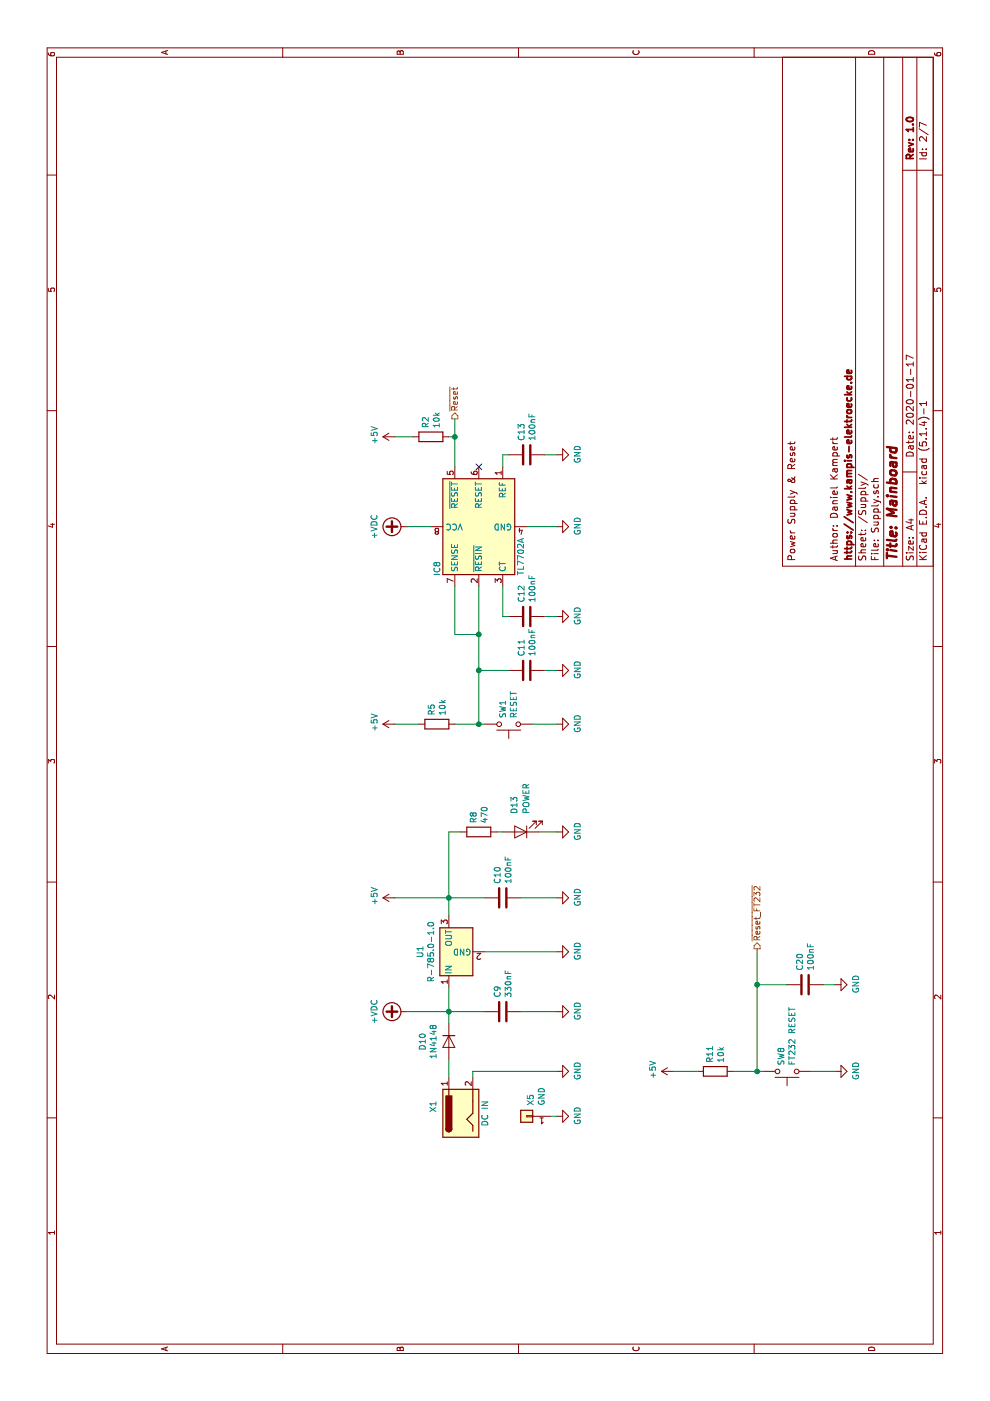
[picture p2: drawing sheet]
EESchema Schematic File Version 4
LIBS:Mainboard-cache
EELAYER 30 0
EELAYER END
$Descr A4 11693 8268
encoding utf-8
Sheet 2 7
Title "Mainboard"
Date "2020-01-17"
Rev "1.0"
Comp "https://www.kampis-elektroecke.de"
Comment1 "Author: Daniel Kampert"
Comment2 ""
Comment3 ""
Comment4 "Power Supply, Reset & Clock"
$EndDescr
Wire Wire Line
	2375 4600 2375 4650
$Comp
L power:GND #PWR?
U 1 1
P 2375 4650
AR Path="/5E234E9F" Ref="#PWR?"  Part="1" 
AR Path="/5E9728CC/5E234E9F" Ref="#PWR057"  Part="1" 
F 0 "#PWR057" H 2375 4400 50  0001 C CNN
F 1 "GND" H 2380 4477 50  0000 C CNN
F 2 "" H 2375 4650 50  0001 C CNN
F 3 "" H 2375 4650 50  0001 C CNN
	1    2375 4650
	1    0    0    -1  
$EndComp
$Comp
L Connector_Generic:Conn_01x01 X5
U 1 1
P 2375 4400
F 0 "X5" V 2339 4312 50  0000 R CNN
F 1 "GND" V 2248 4312 50  0000 R CNN
F 2 "Connector_PinHeader_2.54mm:PinHeader_1x01_P2.54mm_Vertical" H 2375 4400 50  0001 C CNN
F 3 "https://www.amphenol-icc.com/media/wysiwyg/files/documentation/datasheet/boardwiretoboard/bwb_bergstik.pdf?__cf_chl_jschl_tk__=452db2927a90b7621e6005e749e97c9b1b1d846b-1579209827-0-Ad1DhCKMv6JVOJdCLB9KBV7R7e2m_NtQsv-BXGx6QN1IzmC9RKjxPTzbOLm1dydfelo1UN0Kvqa-DMytkZhQO7loofdBd4U3RukRoJg-4qroBsLTUjwW5lj6UDVNGY2cfRIp1yuGwIgfCW6pmyPf_esOyLGwd58cLCGGj25zN9zbWU84A319v2wCySNDiO_KjuuDW8IT_VftqA6uxBoGfsqQCKmO9l45TE9R5tlU5-VBRfE2jTtVHF4j2AbWzbyVBvfbeqsyvTISD_e8RCHibCPIsNbx5U4xAlQ_jGEgvkPhgwKSXIMiRFIW-ozP3n-_IpfYxR_SQQ0jfVW2huZs5XGzNja652GGq5o87An9yTVFtuisDwFWpKHu9CFkR8yu80HF2q2DikOaV1USs4AEQs-RAlZKA3Lmd7oX_wNFNXGa" H 2375 4400 50  0001 C CNN
F 4 "Amphenol FCI" H 2375 4400 50  0001 C CNN "Mfr."
F 5 "68001-400HLF" H 2375 4400 50  0001 C CNN "Mfr. No."
F 6 "649-68001-400HLF" H 2375 4400 50  0001 C CNN "Mouser"
	1    2375 4400
	0    -1   -1   0   
$EndComp
Text HLabel 3775 6325 2    50   Output ~ 0
~Reset_FT232
Wire Wire Line
	3475 6325 3475 6575
Connection ~ 3475 6325
Wire Wire Line
	2750 6325 3475 6325
$Comp
L Switch:SW_Push SW?
U 1 1
P 2750 6575
AR Path="/5E27BBF0" Ref="SW?"  Part="1" 
AR Path="/5E9728CC/5E27BBF0" Ref="SW8"  Part="1" 
AR Path="/5E9064F2/5E27BBF0" Ref="SW?"  Part="1" 
F 0 "SW8" V 2796 6527 50  0000 R CNN
F 1 "FT232 RESET" V 2705 6527 50  0000 R CNN
F 2 "Button_Switch_THT:SW_PUSH_6mm_H4.3mm" H 2750 6775 50  0001 C CNN
F 3 "https://www.te.com/commerce/DocumentDelivery/DDEController?Action=showdoc&DocId=Customer+Drawing%7F1825910%7FC10%7Fpdf%7FEnglish%7FENG_CD_1825910_C10.pdf%7F2-1825910-7" H 2750 6775 50  0001 C CNN
F 4 "TE Connectivity / Alcoswitch" H 2750 6575 50  0001 C CNN "Mfr."
F 5 "2-1825910-7" H 2750 6575 50  0001 C CNN "Mfr. No."
F 6 "506-2-1825910-7" H 2750 6575 50  0001 C CNN "Mouser"
	1    2750 6575
	0    -1   -1   0   
$EndComp
Wire Wire Line
	3475 6875 3475 6975
$Comp
L power:GND #PWR?
U 1 1
P 3475 6975
AR Path="/5E27BBE6" Ref="#PWR?"  Part="1" 
AR Path="/5E9728CC/5E27BBE6" Ref="#PWR048"  Part="1" 
AR Path="/5E9064F2/5E27BBE6" Ref="#PWR?"  Part="1" 
F 0 "#PWR048" H 3475 6725 50  0001 C CNN
F 1 "GND" H 3480 6802 50  0000 C CNN
F 2 "" H 3475 6975 50  0001 C CNN
F 3 "" H 3475 6975 50  0001 C CNN
	1    3475 6975
	1    0    0    -1  
$EndComp
$Comp
L Device:C C?
U 1 1
P 3475 6725
AR Path="/5E27BBE0" Ref="C?"  Part="1" 
AR Path="/5E9728CC/5E27BBE0" Ref="C20"  Part="1" 
AR Path="/5E9064F2/5E27BBE0" Ref="C?"  Part="1" 
F 0 "C20" H 3590 6771 50  0000 L CNN
F 1 "100nF" H 3590 6680 50  0000 L CNN
F 2 "Capacitor_THT:C_Rect_L4.0mm_W2.5mm_P2.50mm" H 3513 6575 50  0001 C CNN
F 3 "https://www.mouser.de/datasheet/2/400/eadmlcc_halogenfree_fa150_en-890480.pdf" H 3475 6725 50  0001 C CNN
F 4 "TDK" H 3475 6725 50  0001 C CNN "Mfr."
F 5 "FA18X8R1H104KRU06" H 3475 6725 50  0001 C CNN "Mfr. No."
F 6 "810-FA18X8R1H104KRU6" H 3475 6725 50  0001 C CNN "Mouser"
	1    3475 6725
	1    0    0    -1  
$EndComp
Wire Wire Line
	3475 6325 3775 6325
Wire Wire Line
	2750 6775 2750 6975
Wire Wire Line
	2750 6325 2750 6375
Connection ~ 2750 6325
Wire Wire Line
	2750 6125 2750 6325
$Comp
L power:GND #PWR?
U 1 1
P 2750 6975
AR Path="/5E27BBD2" Ref="#PWR?"  Part="1" 
AR Path="/5E9728CC/5E27BBD2" Ref="#PWR032"  Part="1" 
AR Path="/5E9064F2/5E27BBD2" Ref="#PWR?"  Part="1" 
F 0 "#PWR032" H 2750 6725 50  0001 C CNN
F 1 "GND" H 2755 6802 50  0000 C CNN
F 2 "" H 2750 6975 50  0001 C CNN
F 3 "" H 2750 6975 50  0001 C CNN
	1    2750 6975
	1    0    0    -1  
$EndComp
Wire Wire Line
	2750 5625 2750 5825
$Comp
L power:+5V #PWR?
U 1 1
P 2750 5625
AR Path="/5E27BBCB" Ref="#PWR?"  Part="1" 
AR Path="/5E9728CC/5E27BBCB" Ref="#PWR025"  Part="1" 
AR Path="/5E9064F2/5E27BBCB" Ref="#PWR?"  Part="1" 
F 0 "#PWR025" H 2750 5475 50  0001 C CNN
F 1 "+5V" H 2765 5798 50  0000 C CNN
F 2 "" H 2750 5625 50  0001 C CNN
F 3 "" H 2750 5625 50  0001 C CNN
	1    2750 5625
	1    0    0    -1  
$EndComp
$Comp
L Device:R R?
U 1 1
P 2750 5975
AR Path="/5E27BBC5" Ref="R?"  Part="1" 
AR Path="/5E9728CC/5E27BBC5" Ref="R11"  Part="1" 
AR Path="/5E9064F2/5E27BBC5" Ref="R?"  Part="1" 
F 0 "R11" H 2820 6021 50  0000 L CNN
F 1 "10k" H 2820 5930 50  0000 L CNN
F 2 "Resistor_THT:R_Axial_DIN0207_L6.3mm_D2.5mm_P7.62mm_Horizontal" V 2680 5975 50  0001 C CNN
F 3 "https://www.mouser.de/datasheet/2/447/Yageo%20LR_MFP_2013-594635.pdf" H 2750 5975 50  0001 C CNN
F 4 "Yageo" H 2750 5975 50  0001 C CNN "Mfr."
F 5 "MFP-25BRD52-10K" H 2750 5975 50  0001 C CNN "Mfr. No."
F 6 "603-MFP-25BRD52-10K" H 2750 5975 50  0001 C CNN "Mouser"
	1    2750 5975
	1    0    0    -1  
$EndComp
Wire Wire Line
	4750 3750 4750 3850
Wire Wire Line
	4200 3750 4750 3750
Wire Wire Line
	4200 3300 4200 3750
Wire Wire Line
	8050 3800 8200 3800
Connection ~ 8050 3800
Wire Wire Line
	8050 3750 8050 3800
Wire Wire Line
	8050 3300 8050 3450
$Comp
L power:+5V #PWR?
U 1 1
P 8050 3300
AR Path="/5DC3430D" Ref="#PWR?"  Part="1" 
AR Path="/5E9728CC/5DC3430D" Ref="#PWR067"  Part="1" 
F 0 "#PWR067" H 8050 3150 50  0001 C CNN
F 1 "+5V" H 8065 3473 50  0000 C CNN
F 2 "" H 8050 3300 50  0001 C CNN
F 3 "" H 8050 3300 50  0001 C CNN
	1    8050 3300
	1    0    0    -1  
$EndComp
$Comp
L Device:R R?
U 1 1
P 8050 3600
AR Path="/5DC34307" Ref="R?"  Part="1" 
AR Path="/5E9728CC/5DC34307" Ref="R2"  Part="1" 
F 0 "R2" H 8120 3646 50  0000 L CNN
F 1 "10k" H 8120 3555 50  0000 L CNN
F 2 "Resistor_THT:R_Axial_DIN0207_L6.3mm_D2.5mm_P7.62mm_Horizontal" V 7980 3600 50  0001 C CNN
F 3 "https://www.mouser.de/datasheet/2/447/Yageo%20LR_MFP_2013-594635.pdf" H 8050 3600 50  0001 C CNN
F 4 "Yageo" H 8050 3600 50  0001 C CNN "Mfr."
F 5 "MFP-25BRD52-10K" H 8050 3600 50  0001 C CNN "Mfr. No."
F 6 "603-MFP-25BRD52-10K" H 8050 3600 50  0001 C CNN "Mouser"
	1    8050 3600
	1    0    0    -1  
$EndComp
$Comp
L Wuerth:ConBarrel X1
U 1 1
P 2400 3850
F 0 "X1" H 2457 4083 50  0000 C CNN
F 1 "DC IN" H 2400 3650 50  0000 C CNN
F 2 "Connector_Custom:BarrelJack_Wuerth_6941xx301002" H 2450 3810 50  0001 C CNN
F 3 "https://katalog.we-online.de/em/datasheet/6941xx301002.pdf" H 2450 3810 50  0001 C CNN
F 4 "Wurth Elektronik" H 2400 3850 50  0001 C CNN "Mfr."
F 5 "694106301002" H 2400 3850 50  0001 C CNN "Mfr. No."
F 6 "710-694106301002" H 2400 3850 50  0001 C CNN "Mouser"
	1    2400 3850
	1    0    0    -1  
$EndComp
Wire Wire Line
	4750 4650 4750 4500
$Comp
L power:GND #PWR?
U 1 1
P 4750 4650
AR Path="/5D9EC35B" Ref="#PWR?"  Part="1" 
AR Path="/5E9728CC/5D9EC35B" Ref="#PWR056"  Part="1" 
F 0 "#PWR056" H 4750 4400 50  0001 C CNN
F 1 "GND" H 4755 4477 50  0000 C CNN
F 2 "" H 4750 4650 50  0001 C CNN
F 3 "" H 4750 4650 50  0001 C CNN
	1    4750 4650
	1    0    0    -1  
$EndComp
Wire Wire Line
	4750 4150 4750 4200
$Comp
L Device:R R?
U 1 1
P 4750 4000
AR Path="/5D9EA844" Ref="R?"  Part="1" 
AR Path="/5E9728CC/5D9EA844" Ref="R8"  Part="1" 
F 0 "R8" H 4820 4046 50  0000 L CNN
F 1 "470" H 4820 3955 50  0000 L CNN
F 2 "Resistor_THT:R_Axial_DIN0207_L6.3mm_D2.5mm_P7.62mm_Horizontal" V 4680 4000 50  0001 C CNN
F 3 "https://www.mouser.de/datasheet/2/447/Yageo%20LR_MFP_2013-594635.pdf" H 4750 4000 50  0001 C CNN
F 4 "Yageo" H 4750 4000 50  0001 C CNN "Mfr."
F 5 "MFP-25BRD52-470R" H 4750 4000 50  0001 C CNN "Mfr. No."
F 6 "603-MFP-25BRD52-470R" H 4750 4000 50  0001 C CNN "Mouser"
	1    4750 4000
	1    0    0    -1  
$EndComp
$Comp
L Device:LED D?
U 1 1
P 4750 4350
AR Path="/5D9EA3B0" Ref="D?"  Part="1" 
AR Path="/5EB09E21/5D9EA3B0" Ref="D?"  Part="1" 
AR Path="/5EC67F7B/5D9EA3B0" Ref="D?"  Part="1" 
AR Path="/5E9728CC/5D9EA3B0" Ref="D13"  Part="1" 
F 0 "D13" V 4800 4200 50  0000 R CNN
F 1 "POWER" V 4700 4200 50  0000 R CNN
F 2 "LED_THT:LED_D5.0mm" H 4750 4350 50  0001 C CNN
F 3 "https://www.mouser.de/datasheet/2/90/C503B_RAS_RAN_AAS_AAN_RBS_RBN_ABS_ABN_RCS_RCN_ACS_-269115.pdf" H 4750 4350 50  0001 C CNN
F 4 "Cree Inc." H 4750 4350 50  0001 C CNN "Mfr."
F 5 "C503B-RAN-CZ0C0AA1" H 4750 4350 50  0001 C CNN "Mfr. No."
F 6 "941-C503BRANCZ0C0AA1" H 4750 4350 50  0001 C CNN "Mouser"
	1    4750 4350
	0    -1   -1   0   
$EndComp
Wire Wire Line
	2750 3950 2750 4650
NoConn ~ 7800 4000
Text HLabel 8200 3800 2    50   Output ~ 0
~Reset
$Comp
L Power_Supervisor:TL7702B IC?
U 1 1
P 7300 4000
AR Path="/5E9AA51D" Ref="IC?"  Part="1" 
AR Path="/5E9728CC/5E9AA51D" Ref="IC8"  Part="1" 
F 0 "IC8" H 6950 4350 50  0000 C CNN
F 1 "TL7702A" H 7050 3650 50  0000 C CNN
F 2 "Package_DIP:DIP-8_W7.62mm_LongPads" H 7300 4000 50  0001 C CNN
F 3 "http://www.ti.com.cn/cn/lit/ds/symlink/tl7705b.pdf" H 7300 4000 50  0001 C CNN
F 4 "Texas Instruments" H 7300 4000 50  0001 C CNN "Mfr."
F 5 "TL7702ACP" H 7300 4000 50  0001 C CNN "Mfr. No."
F 6 "595-TL7702ACP" H 7300 4000 50  0001 C CNN "Mouser"
	1    7300 4000
	1    0    0    -1  
$EndComp
Wire Wire Line
	7800 3800 8050 3800
Wire Wire Line
	6400 4000 6800 4000
Connection ~ 6400 4000
Wire Wire Line
	6100 4000 6400 4000
Wire Wire Line
	6400 3800 6400 4000
Wire Wire Line
	6800 3800 6400 3800
Wire Wire Line
	7900 4200 7800 4200
Wire Wire Line
	7900 4250 7900 4200
Wire Wire Line
	7900 4650 7900 4550
$Comp
L power:GND #PWR?
U 1 1
P 7900 4650
AR Path="/5E9AA50B" Ref="#PWR?"  Part="1" 
AR Path="/5E9728CC/5E9AA50B" Ref="#PWR046"  Part="1" 
F 0 "#PWR046" H 7900 4400 50  0001 C CNN
F 1 "GND" H 7905 4477 50  0000 C CNN
F 2 "" H 7900 4650 50  0001 C CNN
F 3 "" H 7900 4650 50  0001 C CNN
	1    7900 4650
	1    0    0    -1  
$EndComp
$Comp
L Device:C C?
U 1 1
P 7900 4400
AR Path="/5E9AA505" Ref="C?"  Part="1" 
AR Path="/5E9728CC/5E9AA505" Ref="C13"  Part="1" 
F 0 "C13" H 8015 4446 50  0000 L CNN
F 1 "100nF" H 8015 4355 50  0000 L CNN
F 2 "Capacitor_THT:C_Rect_L4.0mm_W2.5mm_P2.50mm" H 7938 4250 50  0001 C CNN
F 3 "https://www.mouser.de/datasheet/2/400/eadmlcc_halogenfree_fa150_en-890480.pdf" H 7900 4400 50  0001 C CNN
F 4 "TDK" H 7900 4400 50  0001 C CNN "Mfr."
F 5 "FA18X8R1H104KRU06" H 7900 4400 50  0001 C CNN "Mfr. No."
F 6 "810-FA18X8R1H104KRU6" H 7900 4400 50  0001 C CNN "Mouser"
	1    7900 4400
	1    0    0    -1  
$EndComp
Wire Wire Line
	6550 4200 6550 4250
Wire Wire Line
	6800 4200 6550 4200
Wire Wire Line
	6550 4550 6550 4650
$Comp
L power:GND #PWR?
U 1 1
P 6550 4650
AR Path="/5E9AA4FC" Ref="#PWR?"  Part="1" 
AR Path="/5E9728CC/5E9AA4FC" Ref="#PWR043"  Part="1" 
F 0 "#PWR043" H 6550 4400 50  0001 C CNN
F 1 "GND" H 6555 4477 50  0000 C CNN
F 2 "" H 6550 4650 50  0001 C CNN
F 3 "" H 6550 4650 50  0001 C CNN
	1    6550 4650
	1    0    0    -1  
$EndComp
$Comp
L Device:C C?
U 1 1
P 6550 4400
AR Path="/5E9AA4F6" Ref="C?"  Part="1" 
AR Path="/5E9728CC/5E9AA4F6" Ref="C12"  Part="1" 
F 0 "C12" H 6665 4446 50  0000 L CNN
F 1 "100nF" H 6665 4355 50  0000 L CNN
F 2 "Capacitor_THT:C_Rect_L4.0mm_W2.5mm_P2.50mm" H 6588 4250 50  0001 C CNN
F 3 "https://www.mouser.de/datasheet/2/400/eadmlcc_halogenfree_fa150_en-890480.pdf" H 6550 4400 50  0001 C CNN
F 4 "TDK" H 6550 4400 50  0001 C CNN "Mfr."
F 5 "FA18X8R1H104KRU06" H 6550 4400 50  0001 C CNN "Mfr. No."
F 6 "810-FA18X8R1H104KRU6" H 6550 4400 50  0001 C CNN "Mouser"
	1    6550 4400
	1    0    0    -1  
$EndComp
Wire Wire Line
	7300 3400 7300 3600
Wire Wire Line
	7300 4400 7300 4650
$Comp
L power:GND #PWR?
U 1 1
P 7300 4650
AR Path="/5E9AA4EE" Ref="#PWR?"  Part="1" 
AR Path="/5E9728CC/5E9AA4EE" Ref="#PWR045"  Part="1" 
F 0 "#PWR045" H 7300 4400 50  0001 C CNN
F 1 "GND" H 7305 4477 50  0000 C CNN
F 2 "" H 7300 4650 50  0001 C CNN
F 3 "" H 7300 4650 50  0001 C CNN
	1    7300 4650
	1    0    0    -1  
$EndComp
$Comp
L power:+VDC #PWR?
U 1 1
P 7300 3400
AR Path="/5E9AA4E8" Ref="#PWR?"  Part="1" 
AR Path="/5E9728CC/5E9AA4E8" Ref="#PWR044"  Part="1" 
F 0 "#PWR044" H 7300 3300 50  0001 C CNN
F 1 "+VDC" H 7300 3675 50  0000 C CNN
F 2 "" H 7300 3400 50  0001 C CNN
F 3 "" H 7300 3400 50  0001 C CNN
	1    7300 3400
	1    0    0    -1  
$EndComp
Wire Wire Line
	3250 3400 3250 3750
$Comp
L power:+VDC #PWR?
U 1 1
P 3250 3400
AR Path="/5E9AA4E1" Ref="#PWR?"  Part="1" 
AR Path="/5E9728CC/5E9AA4E1" Ref="#PWR035"  Part="1" 
F 0 "#PWR035" H 3250 3300 50  0001 C CNN
F 1 "+VDC" H 3250 3675 50  0000 C CNN
F 2 "" H 3250 3400 50  0001 C CNN
F 3 "" H 3250 3400 50  0001 C CNN
	1    3250 3400
	1    0    0    -1  
$EndComp
$Comp
L Regulator_Switching:R-785.0-1.0 U?
U 1 1
P 3750 3750
AR Path="/5E9AA4DB" Ref="U?"  Part="1" 
AR Path="/5E9728CC/5E9AA4DB" Ref="U1"  Part="1" 
F 0 "U1" H 3750 3992 50  0000 C CNN
F 1 "R-785.0-1.0" H 3750 3901 50  0000 C CNN
F 2 "Converter_DCDC:Converter_DCDC_RECOM_R-78E-0.5_THT" H 3800 3500 50  0001 L CIN
F 3 "https://www.recom-power.com/pdf/Innoline/R-78xx-0.1.pdf" H 3750 3750 50  0001 C CNN
F 4 "919-R-785.0-1.0" H 3750 3750 50  0001 C CNN "Mouser"
F 5 "R-785.0-1.0" H 3750 3750 50  0001 C CNN "Mfr. No."
F 6 "Recom" H 3750 3750 50  0001 C CNN "Mfr."
	1    3750 3750
	1    0    0    -1  
$EndComp
Wire Wire Line
	2700 3750 2850 3750
Wire Wire Line
	2700 3950 2750 3950
$Comp
L power:GND #PWR?
U 1 1
P 2750 4650
AR Path="/5E9AA4CF" Ref="#PWR?"  Part="1" 
AR Path="/5E9728CC/5E9AA4CF" Ref="#PWR034"  Part="1" 
F 0 "#PWR034" H 2750 4400 50  0001 C CNN
F 1 "GND" H 2755 4477 50  0000 C CNN
F 2 "" H 2750 4650 50  0001 C CNN
F 3 "" H 2750 4650 50  0001 C CNN
	1    2750 4650
	1    0    0    -1  
$EndComp
Wire Wire Line
	3750 4050 3750 4650
$Comp
L power:GND #PWR?
U 1 1
P 3750 4650
AR Path="/5E9AA4BF" Ref="#PWR?"  Part="1" 
AR Path="/5E9728CC/5E9AA4BF" Ref="#PWR037"  Part="1" 
F 0 "#PWR037" H 3750 4400 50  0001 C CNN
F 1 "GND" H 3755 4477 50  0000 C CNN
F 2 "" H 3750 4650 50  0001 C CNN
F 3 "" H 3750 4650 50  0001 C CNN
	1    3750 4650
	1    0    0    -1  
$EndComp
Wire Wire Line
	4200 4350 4200 4650
Wire Wire Line
	3250 4350 3250 4650
Connection ~ 3250 3750
Wire Wire Line
	3150 3750 3250 3750
$Comp
L Diode:1N4148W D?
U 1 1
P 3000 3750
AR Path="/5E9AA4B5" Ref="D?"  Part="1" 
AR Path="/5E9728CC/5E9AA4B5" Ref="D10"  Part="1" 
F 0 "D10" H 3000 3533 50  0000 C CNN
F 1 "1N4148" H 3000 3624 50  0000 C CNN
F 2 "Diode_THT:D_DO-35_SOD27_P7.62mm_Horizontal" H 3000 3575 50  0001 C CNN
F 3 "https://www.mouser.de/datasheet/2/308/1N4148-1118184.pdf" H 3000 3750 50  0001 C CNN
F 4 "ON Semiconductor / Fairchild" H 3000 3750 50  0001 C CNN "Mfr."
F 5 "1N4148" H 3000 3750 50  0001 C CNN "Mfr. No."
F 6 "512-1N4148" H 3000 3750 50  0001 C CNN "Mouser"
	1    3000 3750
	-1   0    0    1   
$EndComp
Wire Wire Line
	4200 3750 4200 4050
Connection ~ 4200 3750
Wire Wire Line
	4050 3750 4200 3750
Wire Wire Line
	3250 3750 3250 4050
Wire Wire Line
	3450 3750 3250 3750
$Comp
L power:+5V #PWR?
U 1 1
P 4200 3300
AR Path="/5E9AA4A9" Ref="#PWR?"  Part="1" 
AR Path="/5E9728CC/5E9AA4A9" Ref="#PWR038"  Part="1" 
F 0 "#PWR038" H 4200 3150 50  0001 C CNN
F 1 "+5V" H 4215 3473 50  0000 C CNN
F 2 "" H 4200 3300 50  0001 C CNN
F 3 "" H 4200 3300 50  0001 C CNN
	1    4200 3300
	1    0    0    -1  
$EndComp
$Comp
L power:GND #PWR?
U 1 1
P 4200 4650
AR Path="/5E9AA4A3" Ref="#PWR?"  Part="1" 
AR Path="/5E9728CC/5E9AA4A3" Ref="#PWR039"  Part="1" 
F 0 "#PWR039" H 4200 4400 50  0001 C CNN
F 1 "GND" H 4205 4477 50  0000 C CNN
F 2 "" H 4200 4650 50  0001 C CNN
F 3 "" H 4200 4650 50  0001 C CNN
	1    4200 4650
	1    0    0    -1  
$EndComp
$Comp
L power:GND #PWR?
U 1 1
P 3250 4650
AR Path="/5E9AA49D" Ref="#PWR?"  Part="1" 
AR Path="/5E9728CC/5E9AA49D" Ref="#PWR036"  Part="1" 
F 0 "#PWR036" H 3250 4400 50  0001 C CNN
F 1 "GND" H 3255 4477 50  0000 C CNN
F 2 "" H 3250 4650 50  0001 C CNN
F 3 "" H 3250 4650 50  0001 C CNN
	1    3250 4650
	1    0    0    -1  
$EndComp
$Comp
L Device:C C?
U 1 1
P 4200 4200
AR Path="/5E9AA497" Ref="C?"  Part="1" 
AR Path="/5E9728CC/5E9AA497" Ref="C10"  Part="1" 
F 0 "C10" H 4315 4246 50  0000 L CNN
F 1 "100nF" H 4315 4155 50  0000 L CNN
F 2 "Capacitor_THT:C_Rect_L4.0mm_W2.5mm_P2.50mm" H 4238 4050 50  0001 C CNN
F 3 "https://www.mouser.de/datasheet/2/400/eadmlcc_halogenfree_fa150_en-890480.pdf" H 4200 4200 50  0001 C CNN
F 4 "TDK" H 4200 4200 50  0001 C CNN "Mfr."
F 5 "FA18X8R1H104KRU06" H 4200 4200 50  0001 C CNN "Mfr. No."
F 6 "810-FA18X8R1H104KRU6" H 4200 4200 50  0001 C CNN "Mouser"
	1    4200 4200
	1    0    0    -1  
$EndComp
$Comp
L Device:C C?
U 1 1
P 3250 4200
AR Path="/5E9AA491" Ref="C?"  Part="1" 
AR Path="/5E9728CC/5E9AA491" Ref="C9"  Part="1" 
F 0 "C9" H 3365 4246 50  0000 L CNN
F 1 "330nF" H 3365 4155 50  0000 L CNN
F 2 "Capacitor_THT:C_Rect_L4.0mm_W2.5mm_P2.50mm" H 3288 4050 50  0001 C CNN
F 3 "https://www.mouser.de/datasheet/2/40/SR-Series-1016911.pdf" H 3250 4200 50  0001 C CNN
F 4 "AVX" H 3250 4200 50  0001 C CNN "Mfr."
F 5 "SR205E334MARTR1" H 3250 4200 50  0001 C CNN "Mfr. No."
F 6 "581-SR205E334MARTR1" H 3250 4200 50  0001 C CNN "Mouser"
	1    3250 4200
	1    0    0    -1  
$EndComp
Wire Wire Line
	6100 4550 6100 4650
Wire Wire Line
	5650 4450 5650 4650
Connection ~ 6100 4000
$Comp
L power:GND #PWR?
U 1 1
P 6100 4650
AR Path="/5E9AA487" Ref="#PWR?"  Part="1" 
AR Path="/5E9728CC/5E9AA487" Ref="#PWR042"  Part="1" 
F 0 "#PWR042" H 6100 4400 50  0001 C CNN
F 1 "GND" H 6105 4477 50  0000 C CNN
F 2 "" H 6100 4650 50  0001 C CNN
F 3 "" H 6100 4650 50  0001 C CNN
	1    6100 4650
	1    0    0    -1  
$EndComp
Wire Wire Line
	5650 4000 5650 4050
Connection ~ 5650 4000
Wire Wire Line
	6100 4000 6100 4250
Wire Wire Line
	5650 4000 6100 4000
Wire Wire Line
	5650 3800 5650 4000
$Comp
L Device:C C?
U 1 1
P 6100 4400
AR Path="/5E9AA47C" Ref="C?"  Part="1" 
AR Path="/5E9728CC/5E9AA47C" Ref="C11"  Part="1" 
F 0 "C11" H 6215 4446 50  0000 L CNN
F 1 "100nF" H 6215 4355 50  0000 L CNN
F 2 "Capacitor_THT:C_Rect_L4.0mm_W2.5mm_P2.50mm" H 6138 4250 50  0001 C CNN
F 3 "https://www.mouser.de/datasheet/2/400/eadmlcc_halogenfree_fa150_en-890480.pdf" H 6100 4400 50  0001 C CNN
F 4 "TDK" H 6100 4400 50  0001 C CNN "Mfr."
F 5 "FA18X8R1H104KRU06" H 6100 4400 50  0001 C CNN "Mfr. No."
F 6 "810-FA18X8R1H104KRU6" H 6100 4400 50  0001 C CNN "Mouser"
	1    6100 4400
	1    0    0    -1  
$EndComp
$Comp
L power:GND #PWR?
U 1 1
P 5650 4650
AR Path="/5E9AA476" Ref="#PWR?"  Part="1" 
AR Path="/5E9728CC/5E9AA476" Ref="#PWR041"  Part="1" 
F 0 "#PWR041" H 5650 4400 50  0001 C CNN
F 1 "GND" H 5655 4477 50  0000 C CNN
F 2 "" H 5650 4650 50  0001 C CNN
F 3 "" H 5650 4650 50  0001 C CNN
	1    5650 4650
	1    0    0    -1  
$EndComp
Wire Wire Line
	5650 3300 5650 3500
$Comp
L power:+5V #PWR?
U 1 1
P 5650 3300
AR Path="/5E9AA46F" Ref="#PWR?"  Part="1" 
AR Path="/5E9728CC/5E9AA46F" Ref="#PWR040"  Part="1" 
F 0 "#PWR040" H 5650 3150 50  0001 C CNN
F 1 "+5V" H 5665 3473 50  0000 C CNN
F 2 "" H 5650 3300 50  0001 C CNN
F 3 "" H 5650 3300 50  0001 C CNN
	1    5650 3300
	1    0    0    -1  
$EndComp
$Comp
L Switch:SW_Push SW?
U 1 1
P 5650 4250
AR Path="/5E9AA469" Ref="SW?"  Part="1" 
AR Path="/5E9728CC/5E9AA469" Ref="SW1"  Part="1" 
F 0 "SW1" V 5696 4202 50  0000 R CNN
F 1 "RESET" V 5605 4202 50  0000 R CNN
F 2 "Button_Switch_THT:SW_PUSH_6mm_H4.3mm" H 5650 4450 50  0001 C CNN
F 3 "https://www.te.com/commerce/DocumentDelivery/DDEController?Action=showdoc&DocId=Customer+Drawing%7F1825910%7FC10%7Fpdf%7FEnglish%7FENG_CD_1825910_C10.pdf%7F2-1825910-7" H 5650 4450 50  0001 C CNN
F 4 "TE Connectivity / Alcoswitch" H 5650 4250 50  0001 C CNN "Mfr."
F 5 "2-1825910-7" H 5650 4250 50  0001 C CNN "Mfr. No."
F 6 "506-2-1825910-7" H 5650 4250 50  0001 C CNN "Mouser"
	1    5650 4250
	0    -1   -1   0   
$EndComp
$Comp
L Device:R R?
U 1 1
P 5650 3650
AR Path="/5E9AA460" Ref="R?"  Part="1" 
AR Path="/5E9728CC/5E9AA460" Ref="R5"  Part="1" 
F 0 "R5" H 5720 3696 50  0000 L CNN
F 1 "10k" H 5720 3605 50  0000 L CNN
F 2 "Resistor_THT:R_Axial_DIN0207_L6.3mm_D2.5mm_P7.62mm_Horizontal" V 5580 3650 50  0001 C CNN
F 3 "https://www.mouser.de/datasheet/2/447/Yageo%20LR_MFP_2013-594635.pdf" H 5650 3650 50  0001 C CNN
F 4 "Yageo" H 5650 3650 50  0001 C CNN "Mfr."
F 5 "MFP-25BRD52-10K" H 5650 3650 50  0001 C CNN "Mfr. No."
F 6 "603-MFP-25BRD52-10K" H 5650 3650 50  0001 C CNN "Mouser"
	1    5650 3650
	1    0    0    -1  
$EndComp
$EndSCHEMATC
